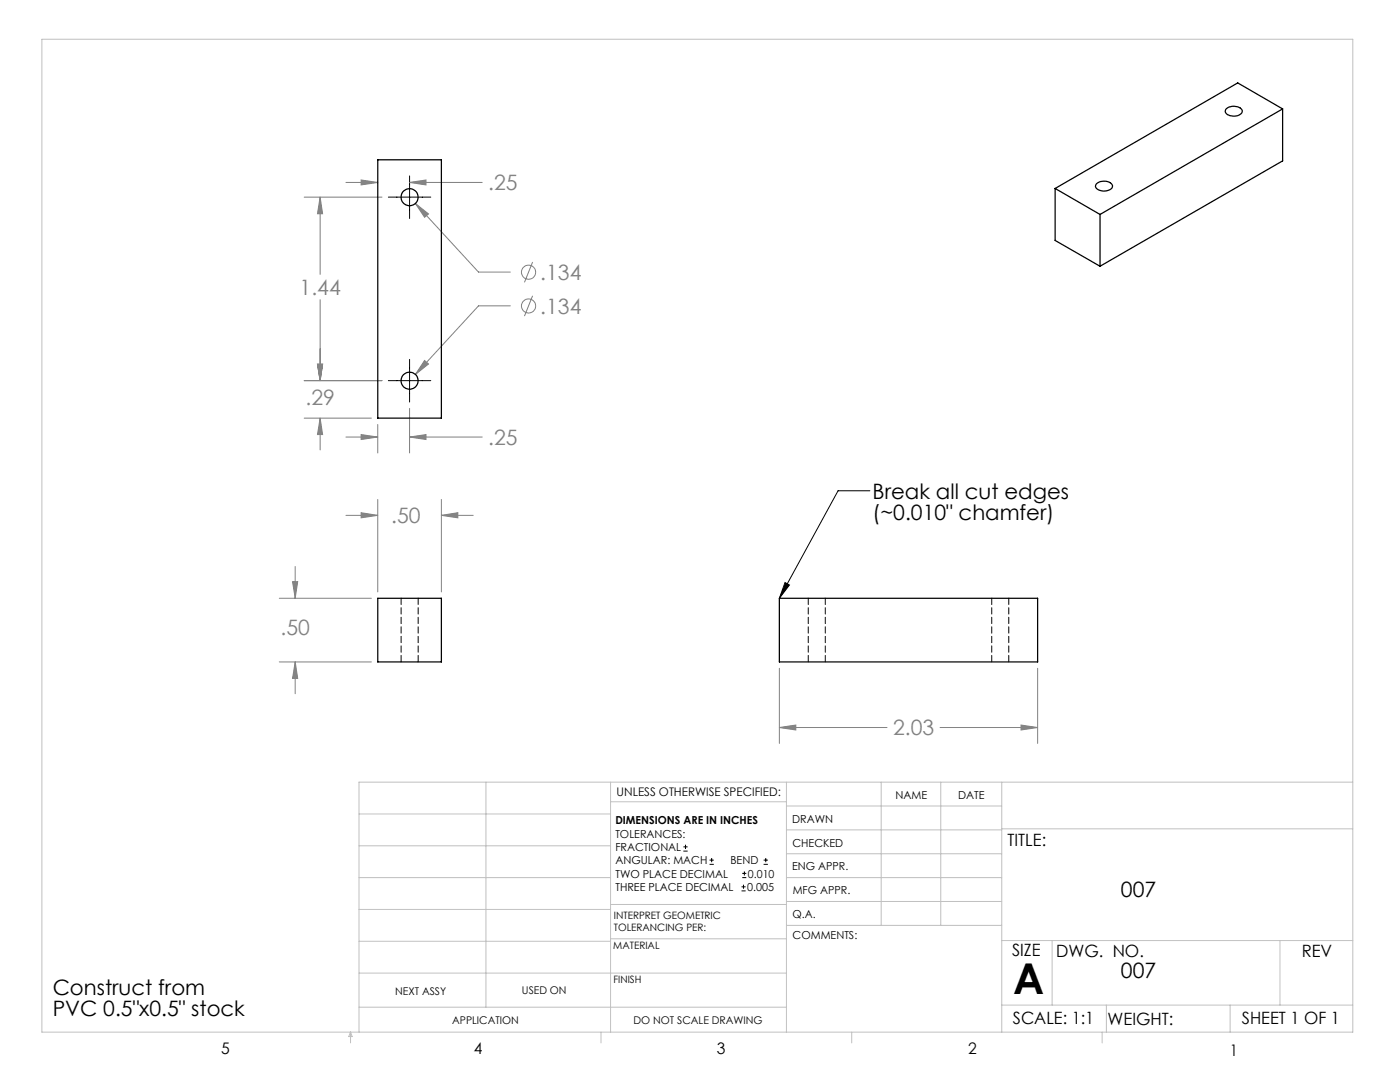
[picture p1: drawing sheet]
<svg xmlns="http://www.w3.org/2000/svg" width="279mm" height="216mm" viewBox="0 0 279 216" stroke-linecap="round" stroke-linejoin="round" font-family="sans-serif">
<g fill="none" stroke="#808080" stroke-width=".2">
<path d="M60.7 39.3h15.5M63.9 39.3l.5 3.4h-1zM63.9 39.3v15.5M69 36.4h6.4M72.1 35.9l3.3 .5-3.3 .5zM81.7 36.4l3.3-.5v1zM81.7 36.4h14.5M63.9 59.8v16.2M82.9 40.6l2.6 2.1-.8 .7zM82.9 40.6l12.6 13.7h6.3M106.3 59l-1.6 4.1M106.3 52.3l-1.6 4"/>
<path d="M60.7 76h15.5M63.4 72.7h1l-.5 3.3zM84.7 71.9l.8 .7-2.6 2.1zM101.8 61h-6.3l-12.6 13.7M60.7 83.4h13.4M63.9 83.4l.5 3.3h-1zM63.9 83.4v6.4M69 87.2h6.4M72.1 86.7l3.3 .5-3.3 .5zM75.4 84.7v5.7M75.4 99.7v18.4M81.7 87.2l3.3-.5v1z"/>
<path d="M81.7 81.5v8.9M81.7 87.2h14.5M88.1 99.7v18.4M55.7 119.4h18.4M58.4 116.1h1l-.5 3.3zM58.9 113v6.4M69 102.8h6.4M72.1 102.3l3.3 .5-3.3 .5zM88.1 102.8l3.3-.5v1zM88.1 102.8h6.3M55.7 132.1h18.4M58.9 132.1l.5 3.3h-1z"/>
<path d="M58.9 132.1v6.3M155.5 133.3v15M207.1 133.3v15M155.5 145.2l3.3-.5v1zM155.5 145.2h21.5M187.6 145.2h19.5M203.8 144.7l3.3 .5-3.3 .5z"/>
<circle cx="105.5" cy="54.3" r="1.42"/>
<circle cx="105.5" cy="61" r="1.41"/>
</g>
<g fill="none" stroke="#000" stroke-width=".2">
<path d="M77.5 39.3h8.5M81.7 35.1v8.5M77.5 76h8.5M81.7 71.7v8.5M173.6 97.9h-6.3l-11.8 21.5M156.7 116.2l.9 .5-2.1 2.7zM136.4 169.8h.8M136.4 169h.8M136.8 168.6v.8M141.6 172.5h.9M141.6 171.6h.9M142 171.2v.8"/>
<path d="M148 177.8h.8M148 177h.8M148.1 175.1h.8M148.1 174.3h.8M148.4 176.5v.8M148.6 173.9v.8M152.4 172.5h.8M152.4 171.6h.8M152.8 171.2v.8"/>
</g>
<g fill="none" stroke="#c0c0c0" stroke-width=".2">
<path d="M8.4 7.8h261.6v198.2h-261.6zM97 156.1v44.9M121.8 156.1v49.9M121.8 160h35.2M157 156.1v49.9M175.9 156.1v28.5M187.7 156.1v28.5M199.9 156.1v49.9M270 156.1h-198.4v49.9M71.6 175.1h50.2M71.6 168.8h50.2M71.6 162.4h50.2"/>
<path d="M157 170.4h42.9M157 165.6h42.9M157 160.8h42.9M157 175.1h42.9M157 179.9h42.9M199.9 165.4h70.1M71.6 194.2h85.4M71.6 187.8h50.2M71.6 181.5h50.2M121.8 187.3h35.2M121.8 180.5h35.2M157 184.6h42.9"/>
<path d="M199.9 187.7h70.1M210 187.7v12.9M255.4 187.7v12.9M70 206v2.1M70 206l.3 .8h-.7zM71.6 201h85.4M119.9 206v2.1M170 206v2.1M199.9 200.6h70.1M220 206v2.1M220.8 200.6v5.4M245.5 200.6v5.4"/>
</g>
<path d="M156.7 116.2l.9 .5-2.1 2.7z" fill="#000"/>
<path d="M58.4 116.1h1l-.5 3.3zM58.9 132.1l.5 3.3h-1zM88.1 102.8l3.3-.5v1zM72.1 102.3l3.3 .5-3.3 .5zM63.9 83.4l.5 3.3h-1zM63.4 72.7h1l-.5 3.3zM63.4 72.7h1l-.5 3.3zM63.9 39.3l.5 3.4h-1zM81.7 87.2l3.3-.5v1zM72.1 86.7l3.3 .5-3.3 .5zM81.7 36.4l3.3-.5v1zM72.1 35.9l3.3 .5-3.3 .5zM84.7 71.9l-1.8 2.8 2.6-2.1zM82.9 40.6l1.8 2.8 .8-.7zM155.5 145.2l3.3-.5v1zM203.8 144.7l3.3 .5-3.3 .5z" fill="#808080"/>
<g fill="none" stroke="#000" stroke-width=".25">
<path d="M75.4 31.9h12.7v51.5h-12.7zM210.6 37.6l8.9 5.2M210.6 37.6v10.4l8.9 5.1M218.8 36.8a2.23 2.23 0 0 1 3.2 .2 1.19 1.19 0 0 1-1.5 1.1 1.44 1.44 0 0 1-1.8-1.1zM244.7 21.8a2.23 2.23 0 0 1 3.2 .2 1.37 1.37 0 0 1-1.7 1.2 1.34 1.34 0 0 1-1.7-1.1zM256 21.7v10.4l-36.5 21M256 21.7l-36.5 21.1M256 21.7l-9-5.2-36.4 21.1M219.5 42.8v10.3M75.4 119.4h12.7v12.7h-12.7zM155.5 119.4h51.6v12.7h-51.6z"/>
<circle cx="81.7" cy="39.4" r="1.71"/>
<circle cx="81.7" cy="76" r="1.7"/>
</g>
<path d="M80.1 119.4v12.7M161.3 119.4v12.7M197.9 119.4v12.7M83.5 132.1v-12.7M164.7 132.1v-12.7M201.3 132.1v-12.7" fill="none" stroke="#000" stroke-width=".2" stroke-dasharray="1.3 .6"/>
<text font-size="8.5" x="202.2" y="198.3">A</text>
<g font-size="4.2" fill="#808080">
<text x="97.4" y="38">.25</text>
<text x="59.8" y="58.8">1.44</text>
<text x="107.8" y="55.8">.134</text>
<text x="107.8" y="62.6">.134</text>
<text x="61" y="80.9">.29</text>
<text x="97.4" y="88.8">.25</text>
<text x="78.1" y="104.4">.50</text>
<text x="56" y="126.8">.50</text>
<text x="178.2" y="146.8">2.03</text>
</g>
<g font-size="4.2">
<text x="174.1" y="99.5">Break all cut edges</text>
<text x="174.1" y="103.7">(~0.010&quot; chamfer)</text>
<text x="223.7" y="178.9">007</text>
<text x="223.7" y="195.2">007</text>
<text x="10.5" y="198.5">Construct from</text>
<text x="10.5" y="202.6">PVC 0.5&quot;x0.5&quot; stock</text>
</g>
<g font-size="3.4">
<text x="201.1" y="168.8">TITLE:</text>
<text x="202" y="190.8">SIZE</text>
<text x="210.8" y="190.9">DWG. NO.</text>
<text x="259.8" y="191">REV</text>
<text x="202.1" y="204.4">SCALE: 1:1</text>
<text x="221" y="204.5">WEIGHT:</text>
<text x="247.8" y="204.4">SHEET 1 OF 1</text>
</g>
<g font-size="3.2">
<text x="44.2" y="210.4">5</text>
<text x="94.6" y="210.3">4</text>
<text x="143.1" y="210.4">3</text>
<text x="193.2" y="210.3">2</text>
<text x="245.4" y="210.6">1</text>
</g>
<text font-size="2.4" x="123.1" y="158.9">UNLESS OTHERWISE SPECIFIED:</text>
<g font-size="2.2">
<text x="178.7" y="159.4">NAME</text>
<text x="191.2" y="159.4">DATE</text>
<text x="122.8" y="164.5">DIMENSIONS ARE IN INCHES</text>
<text x="122.8" y="167.1">TOLERANCES:</text>
<text x="158.1" y="164.2">DRAWN</text>
<text x="122.8" y="169.8">FRACTIONAL</text>
<text x="122.8" y="172.5">ANGULAR: MACH</text>
<text x="145.8" y="172.5">BEND</text>
<text x="158.1" y="173.7">ENG APPR.</text>
<text x="158.2" y="169.1">CHECKED</text>
<text x="122.8" y="177.8">THREE PLACE DECIMAL</text>
<text x="122.8" y="175.1">TWO PLACE DECIMAL</text>
<text x="149.1" y="177.8">0.005</text>
<text x="149.3" y="175.1">0.010</text>
<text x="158.2" y="178.4">MFG APPR.</text>
<text x="158.2" y="183.2">Q.A.</text>
<text x="158.2" y="187.4">COMMENTS:</text>
</g>
<g font-size="2.1">
<text x="78.8" y="198.5">NEXT ASSY</text>
<text x="104.2" y="198.4">USED ON</text>
<text x="90.2" y="204.3">APPLICATION</text>
<text x="126.4" y="204.3">DO NOT SCALE DRAWING</text>
</g>
<g font-size="2">
<text x="122.5" y="183.3">INTERPRET GEOMETRIC</text>
<text x="122.5" y="185.9">TOLERANCING PER:</text>
<text x="122.4" y="189.4">MATERIAL</text>
<text x="122.4" y="196.2">FINISH</text>
</g>
</svg>
